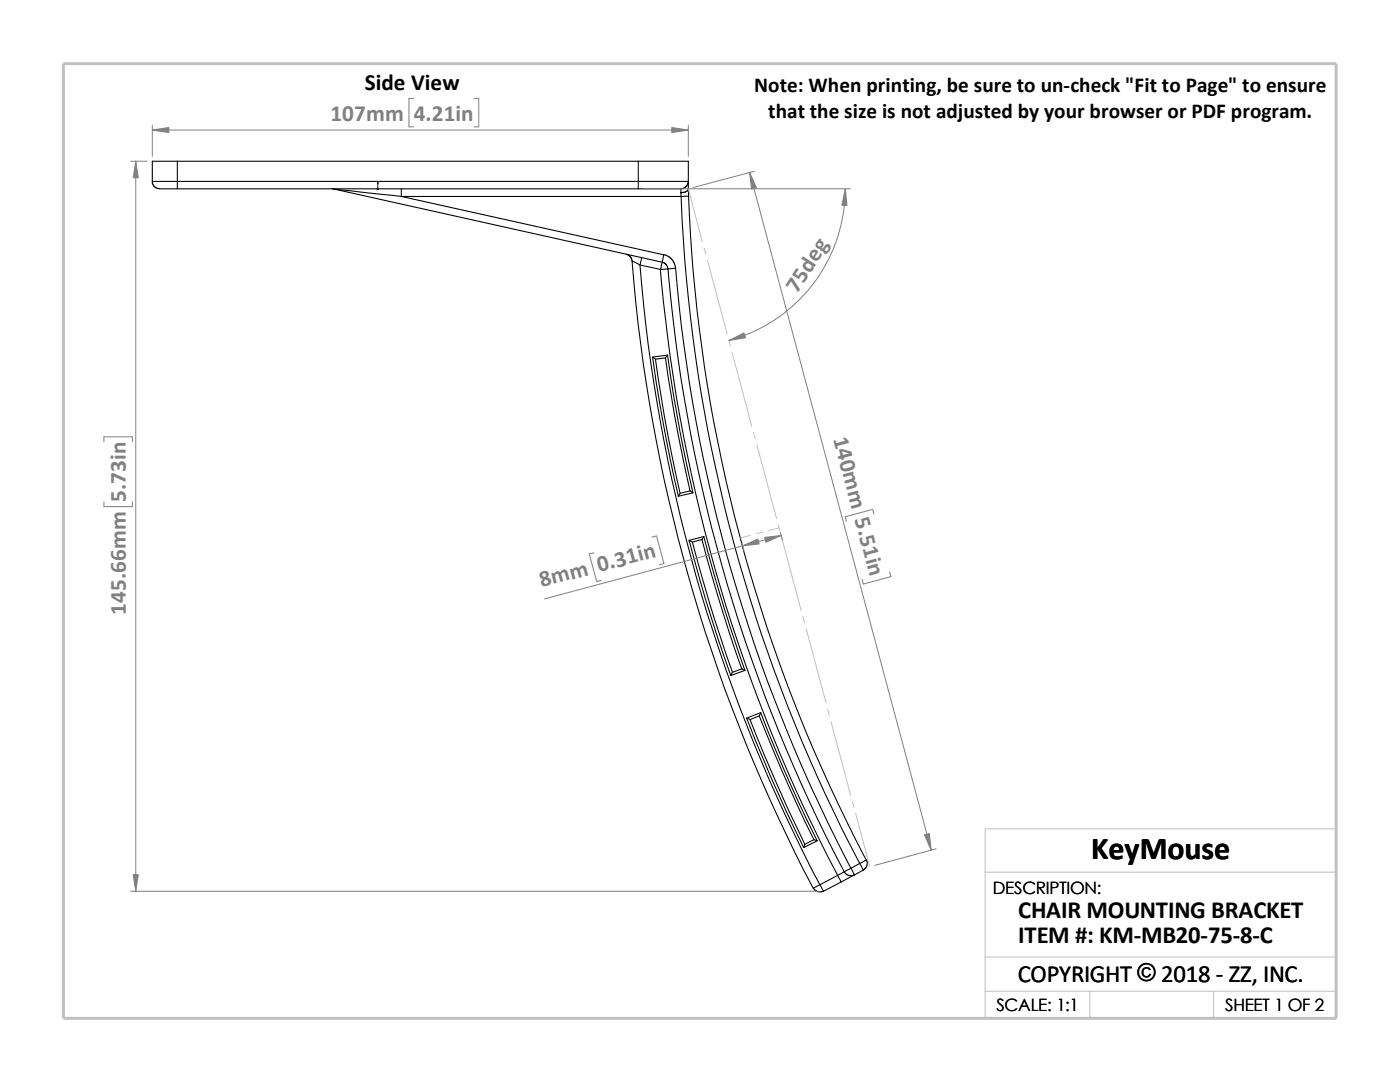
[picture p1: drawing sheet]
<svg xmlns="http://www.w3.org/2000/svg" width="279mm" height="216mm" viewBox="0 0 279 216" stroke-linecap="round" stroke-linejoin="round" font-family="sans-serif">
<g fill="none" stroke="#c0c0c0" stroke-width=".2">
<path d="M137.4 37.7l2.8 10.6M140.5 49.5l.3 1.2M141.2 51.9l3.9 14.7M145.5 67.9l.3 1.2M146.1 70.3l3.9 14.7M150.4 86.3l.3 1.2M151 88.7l4 14.8M149.8 106.8l-2 .6M152.2 106.2l-1.2 .3M155.3 104.7l.3 1.2M155.5 105.3l-2 .5M156 107.1l3.9 14.7"/>
<path d="M160.2 123.1l.4 1.2M160.9 125.5l3.9 14.8M165.2 141.5l.3 1.2M165.8 143.9l4 14.8M170.1 159.9l.3 1.2M170.8 162.3l2.8 10.6M196.6 174h70.1M196.6 197.8h70.1M196.6 191h70.1M217.5 197.8v5.4M242.2 197.8v5.4M26.8 203.2h239.9v-37.8h-70.1v37.8"/>
</g>
<path d="M12.7 12.7h254v190.5h-254z" fill="none" stroke="#c0c0c0" stroke-width=".59"/>
<g fill="none" stroke="#000" stroke-width=".21">
<path d="M30.4 36.2h5M30.4 36.2v.3l.3 .6 .8 .5 3.9 .1M35.4 36.2v1.5M35.4 32.2h-5v4M35.4 32.2v4M35.4 36.2h92M35.4 32.2h92M35.4 37.7h92M66.3 37.7h.3M66.6 37.7l65.6 14.6M66.6 37.7l13.5 1.5M80.1 39.2l52.4 11.6-.3 1.5"/>
<path d="M80.1 39.2h55.8M80.1 37.7v1.5M127.4 37.7h8.5v.7M127.4 32.2v4M127.4 36.2v1.5M127.4 36.2h10M127.4 32.2h10v4M135.9 38.5v.7M135.9 38.4v.1M135.9 39.2a310.6 310.6 0 0 0 35.7 133.1M137.4 37.7a1.39 1.39 0 0 1-1.5 .8M137.4 37.7v1.4"/>
<path d="M137.4 37.7h.1M137.4 36.2l-.2 .7-.4 .4-.6 .3h-.3M137.4 37.7a1.27 1.27 0 0 1-1.5 .7M137.4 36.2v1.5M137.4 39.1a310.4 310.4 0 0 0 35.5 132.5M137.4 39.1l-1.5 .1M125 50.7l.8 .5 .4 .9 1.5 .8M126.2 52a322 322 0 0 0 36.1 125.2l1.4-.7M127.7 52.9l4.1 .9M127.7 52.9a319.3 319.3 0 0 0 35.9 123.6M128.1 51.4l-.4 1.5M131.8 53.8a316.7 316.7 0 0 0 35.4 120.9"/>
<path d="M132.2 52.3l.7 .4 .4 .9M132.2 52.3l-.4 1.5M132.5 50.8l.9 .4 .8 .6 .4 .8 .2 .9M133.3 53.6a315 315 0 0 0 35.2 120.3M134.8 53.5l-3 .3M134.8 53.5a313.6 313.6 0 0 0 35 119.7M130.2 71.2a324 324 0 0 0 5.2 27.8M130.8 71.7l1.8 11.6 3.1 15.1M132.8 71.4l1.8 11.2 3.1 15.4M132.8 71.4l-2 .3M133.2 70.9a313.8 313.8 0 0 0 5.1 27.4M133.2 70.9l-.4 .5"/>
<path d="M133.2 70.9l-2.9 .3 .5 .5M137.7 98l.6 .3-2.9 .7M137.7 98l-1.9 .4-.4 .6M137.5 107.8a310.5 310.5 0 0 0 8.3 27M138.2 108.2l4.3 15 3.7 10.9M140.1 107.6l4.2 14.7 3.7 11.2M140.5 107.1l-.4 .6-1.9 .5M140.5 107.1a308.5 308.5 0 0 0 8.2 26.6M140.5 107.1l-3 .7 .7 .4M148 133.5l.7 .3-2.9 1M148 133.5l-1.9 .7-.3 .6M149 143.3a324.5 324.5 0 0 0 11.4 25.8"/>
<path d="M149.7 143.6l4.5 10.9 3.2 7.1 3.2 6.8M151.5 142.8l5.9 14.1 5 10.7M151.8 142.2l-.2 .6-1.9 .8M151.8 142.2l-2.8 1.1 .7 .3M151.8 142.2a300 300 0 0 0 11.3 25.6M162.3 177.2l.3 .4 .6 .3 1.1-.1M162.4 167.6l.7 .2-2.7 1.3M162.4 167.6l-1.8 .8-.2 .7M163.7 176.5l.6 1.3M167.2 174.7l.7 1.3M167.2 174.7l-3.5 1.8M167.9 176l-3.6 1.8"/>
<path d="M168.5 173.9l.3 .5 .6 .3 .6 .1 .5-.2M168.5 173.9l-1.3 .8M169.8 173.2l-1.3 .7M169.8 173.2l.7 1.4M170.5 174.6l-2.6 1.4M171.6 172.3l1.3-.7 .2 1-.3 .6-.5 .4M171.6 172.3l.7 1.3M171.6 172.3l-1.8 .9M172.3 173.6l-1.8 1"/>
</g>
<path d="M75.4 36.3l.1 .4h-.2z" fill="#00f" stroke="#00f" stroke-width=".2"/>
<path d="M75.3 37.7h.3M75.3 37.5l.3 .3M75.4 37.7h.1M75.4 36.3v1.5M75.5 37.5l-.3 .3" fill="none" stroke="#00f" stroke-width=".2"/>
<g fill="none" stroke="#808080" stroke-width=".2">
<path d="M82.6 19.6h-1v5.7h1M94.6 19.6h.9v5.7h-.9M26.1 32.2h3.3M27.1 32.2v145.6M30.4 25v6.2M30.4 26h107M128.4 37.7h41.3M137.4 25v6.2M149.6 34.4l36.2 135.2M150.6 34.2l-12.3 3.2M168.7 37.7a31.3 31.3 0 0 1-23.2 30.2M20.7 88.1v-.9h5.7v.9"/>
<path d="M20.7 100.1v1h5.7v-1M118.5 110.3l-.9 .2 1.5 5.5 .9-.2M130.1 107.2l.9-.3 1.5 5.5-.9 .3M148 108.3l.5 1.6M155.7 106.3l.5 1.5M155.9 106.8l-47.2 12.7M174.4 102.6l-.2-1-5.5 1.5 .2 1M177.5 114.1l.3 1-5.5 1.4-.3-.9M26.1 177.8h137.3M186.8 169.4l-12.2 3.3"/>
</g>
<g fill="#808080" stroke="#808080" stroke-width=".2">
<path d="M149.6 34.4l1.4 3.1-1 .2z"/>
<path d="M184.5 166.6l1-.3 .3 3.3z"/>
<path d="M152.6 107.2l3.3-.4-3 1.4z"/>
<path d="M148.2 108.9l3.1-1.3 .2 .9z"/>
<path d="M145.5 67.9l3-1.5 .3 1z"/>
<path d="M168.7 37.7l.3 3.3h-1z"/>
<path d="M30.4 26l3.3-.6v1.1z"/>
<path d="M134.1 25.4l3.3 .6-3.3 .5z"/>
<path d="M27.1 32.2l.5 3.3h-1z"/>
<path d="M26.6 174.5h1l-.5 3.3z"/>
</g>
<text font-size="6.4" x="217.8" y="171.4">KeyMouse</text>
<g font-size="4.9">
<text x="203.2" y="183.2">CHAIR MOUNTING BRACKET</text>
<text x="203.2" y="188.1">ITEM #: KM-MB20-75-8-C</text>
<text x="203.1" y="195.9">COPYRIGHT © 2018 - ZZ, INC.</text>
<text x="203.1" y="195.9">COPYRIGHT ©</text>
</g>
<text font-size="4.6" x="72.8" y="18">Side View</text>
<g font-size="4.6" fill="#808080">
<text x="66" y="24.1">107mm</text>
<text x="82.6" y="24.1">4.21in</text>
<text x="159.1" y="58.6" transform="rotate(-57 159.1 58.6)">75deg</text>
<text x="166.3" y="87.5" transform="rotate(75 166.3 87.5)">140m</text>
<text x="25.1" y="100.1" transform="rotate(-90 25.1 100.1)">5.73in</text>
<text x="170.6" y="103.6" transform="rotate(75 170.6 103.6)">5.51in</text>
<text x="108.1" y="117.2" transform="rotate(-15 108.1 117.2)">8mm 0.31in</text>
<text x="25.1" y="122.7" transform="rotate(-90 25.1 122.7)">145.66mm</text>
</g>
<g font-size="4.2">
<text x="150.5" y="18.4">Note: When printing, be sure to un-check &quot;Fit to Page&quot; to ensure</text>
<text x="153.3" y="23.6">that the size is not adjusted by your browser or PDF program.</text>
</g>
<g font-size="3.4">
<text x="198.2" y="178.5">DESCRIPTION:</text>
<text x="198.8" y="201.7">SCALE: 1:1</text>
<text x="244.5" y="201.7">SHEET 1 OF 2</text>
</g>
</svg>
